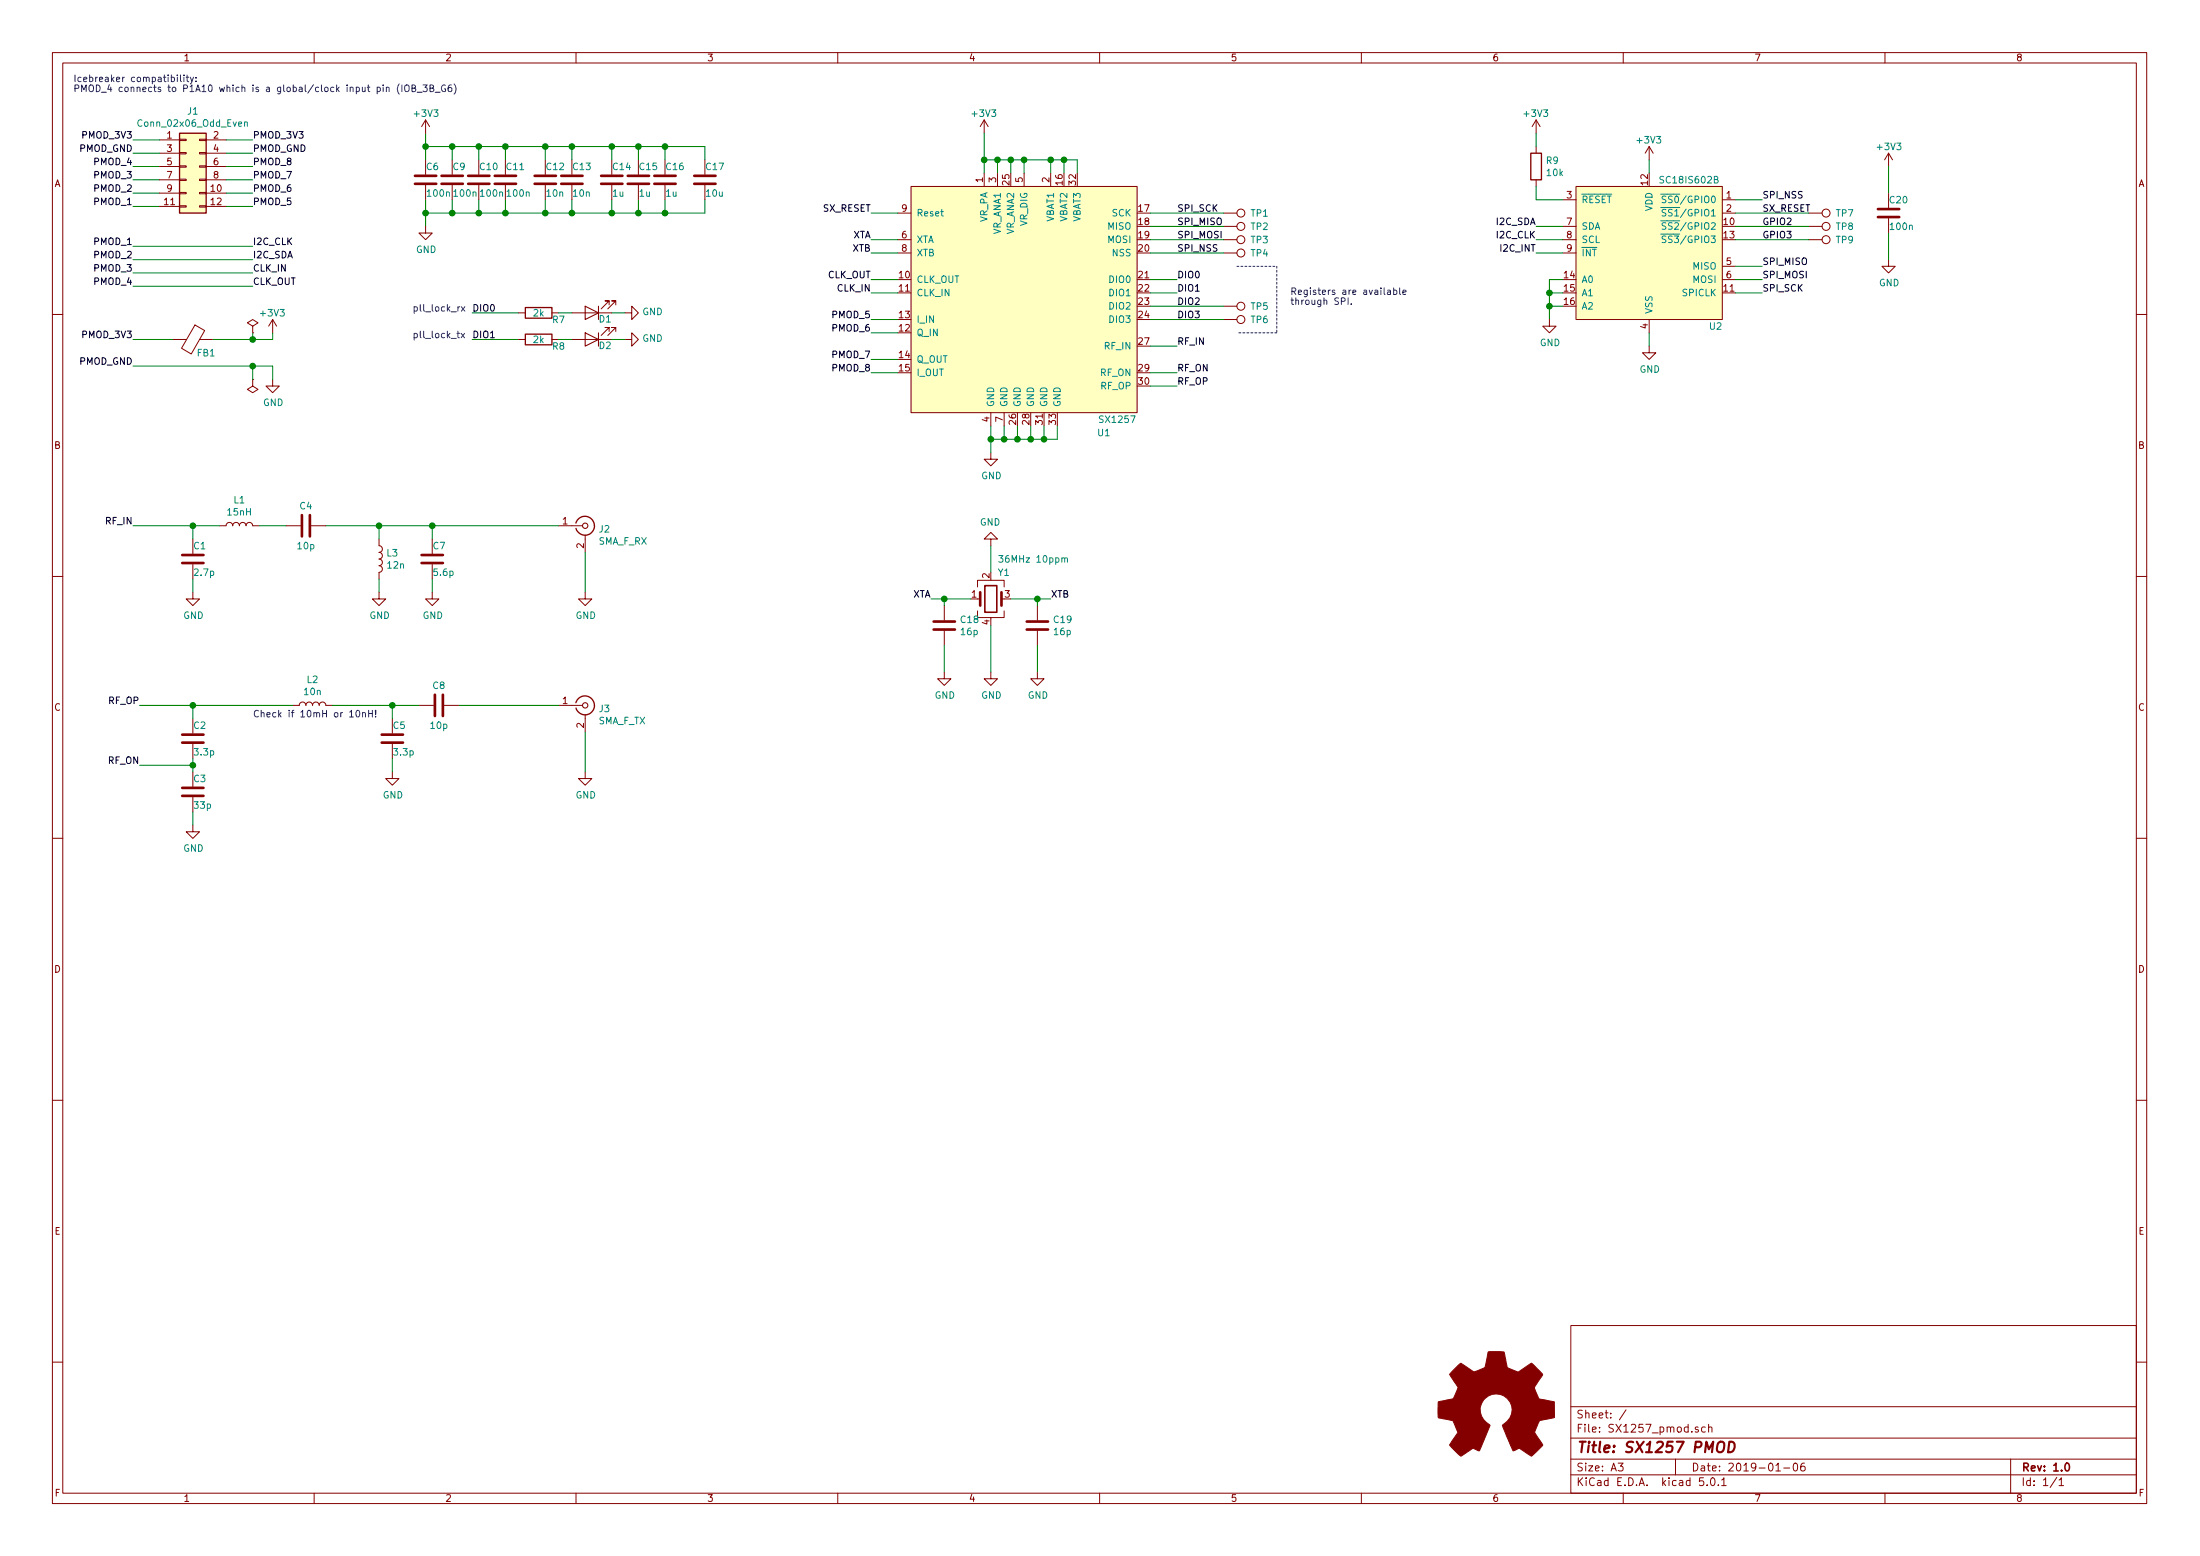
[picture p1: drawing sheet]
EESchema Schematic File Version 4
LIBS:SX1257_pmod-cache
EELAYER 26 0
EELAYER END
$Descr A3 16535 11693
encoding utf-8
Sheet 1 1
Title "SX1257 PMOD"
Date "2019-01-06"
Rev "1.0"
Comp ""
Comment1 ""
Comment2 ""
Comment3 ""
Comment4 ""
$EndDescr
Wire Wire Line
	7450 3300 7450 3200
Wire Wire Line
	7550 3300 7550 3200
Wire Wire Line
	7650 3300 7650 3200
Wire Wire Line
	7750 3300 7750 3200
Wire Wire Line
	7850 3300 7850 3200
Wire Wire Line
	7950 3300 7950 3200
Wire Wire Line
	7450 3300 7550 3300
Connection ~ 7550 3300
Wire Wire Line
	7550 3300 7650 3300
Connection ~ 7650 3300
Wire Wire Line
	7650 3300 7750 3300
Connection ~ 7750 3300
Wire Wire Line
	7750 3300 7850 3300
Connection ~ 7850 3300
Wire Wire Line
	7850 3300 7950 3300
$Comp
L power:GND #PWR016
U 1 1
P 7450 3400
F 0 "#PWR016" H 7450 3150 50  0001 C CNN
F 1 "GND" H 7455 3227 50  0000 C CNN
F 2 "" H 7450 3400 50  0001 C CNN
F 3 "" H 7450 3400 50  0001 C CNN
	1    7450 3400
	1    0    0    -1  
$EndComp
Wire Wire Line
	7450 3400 7450 3300
Connection ~ 7450 3300
$Comp
L SX1257:SX1257 U1
U 1 1
P 7800 2250
F 0 "U1" H 8300 1250 50  0000 C CNN
F 1 "SX1257" H 8400 1350 50  0000 C CNN
F 2 "Package_DFN_QFN:QFN-32-1EP_5x5mm_P0.5mm_EP3.1x3.1mm_ThermalVias" H 8350 3000 50  0001 C CNN
F 3 "$(KIPRJMOD)/../datasheet/DS_SX1257_V1.2.pdf" H 8350 3000 50  0001 C CNN
	1    7800 2250
	1    0    0    -1  
$EndComp
Text Label 1900 1550 0    50   ~ 0
PMOD_5
Wire Wire Line
	1700 1550 1900 1550
Text Label 1900 1450 0    50   ~ 0
PMOD_6
Wire Wire Line
	1700 1450 1900 1450
Text Label 1900 1350 0    50   ~ 0
PMOD_7
Wire Wire Line
	1700 1350 1900 1350
Text Label 1900 1250 0    50   ~ 0
PMOD_8
Wire Wire Line
	1700 1250 1900 1250
Text Label 1000 1550 2    50   ~ 0
PMOD_1
Wire Wire Line
	1200 1550 1000 1550
Text Label 1000 1450 2    50   ~ 0
PMOD_2
Wire Wire Line
	1200 1450 1000 1450
Text Label 1000 1350 2    50   ~ 0
PMOD_3
Wire Wire Line
	1200 1350 1000 1350
Text Label 1000 1250 2    50   ~ 0
PMOD_4
Wire Wire Line
	1200 1250 1000 1250
$Comp
L Connector_Generic:Conn_02x06_Odd_Even J1
U 1 1
P 1400 1250
F 0 "J1" H 1450 1667 50  0000 C CNN
F 1 "Conn_02x06_Odd_Even" H 1450 1576 50  0000 C CNN
F 2 "Connector_PinHeader_2.54mm:PinHeader_2x06_P2.54mm_Horizontal" H 1400 1250 50  0001 C CNN
F 3 "~" H 1400 1250 50  0001 C CNN
	1    1400 1250
	1    0    0    -1  
$EndComp
Text Label 1000 1850 2    50   ~ 0
PMOD_1
Text Label 1000 1950 2    50   ~ 0
PMOD_2
Text Label 1000 2050 2    50   ~ 0
PMOD_3
Text Label 6550 2400 2    50   ~ 0
PMOD_5
Wire Wire Line
	6750 2400 6550 2400
Text Label 6550 2500 2    50   ~ 0
PMOD_6
Wire Wire Line
	6750 2500 6550 2500
Text Label 6550 2700 2    50   ~ 0
PMOD_7
Wire Wire Line
	6750 2700 6550 2700
Text Label 6550 2800 2    50   ~ 0
PMOD_8
Wire Wire Line
	6750 2800 6550 2800
Text Label 6550 2100 2    50   ~ 0
CLK_OUT
Text Label 6550 2200 2    50   ~ 0
CLK_IN
Text Label 1000 2150 2    50   ~ 0
PMOD_4
Text Label 1900 2050 0    50   ~ 0
CLK_IN
Wire Wire Line
	6750 1800 6550 1800
Wire Wire Line
	6750 1900 6550 1900
Text Label 6550 1800 2    50   ~ 0
XTA
Text Label 6550 1900 2    50   ~ 0
XTB
Text Label 7000 4500 2    50   ~ 0
XTA
Text Label 7900 4500 0    50   ~ 0
XTB
$Comp
L Device:Crystal_GND24 Y1
U 1 1
P 7450 4500
F 0 "Y1" H 7500 4700 50  0000 L CNN
F 1 "36MHz 10ppm" H 7500 4800 50  0000 L CNN
F 2 "Crystal:Crystal_SMD_3225-4Pin_3.2x2.5mm" H 7450 4500 50  0001 C CNN
F 3 "https://www.mouser.se/datasheet/2/3/abm8-16794.pdf" H 7450 4500 50  0001 C CNN
F 4 "815-ABM8-36-10-1-U-T" H 7450 4500 50  0001 C CNN "Mouser"
F 5 "https://www.mouser.se/ProductDetail/ABRACON/ABM8-36000MHZ-10-1-U-T?qs=sGAEpiMZZMsBj6bBr9Q9acVJ3l36SOAPXI0xqgGUahk%3d" H 7450 4500 50  0001 C CNN "MouserURL"
F 6 "ABM8-36.000MHZ-10-1-U-T" H 7450 4500 50  0001 C CNN "MfrNo"
	1    7450 4500
	1    0    0    -1  
$EndComp
$Comp
L power:GND #PWR018
U 1 1
P 7450 5050
F 0 "#PWR018" H 7450 4800 50  0001 C CNN
F 1 "GND" H 7455 4877 50  0000 C CNN
F 2 "" H 7450 5050 50  0001 C CNN
F 3 "" H 7450 5050 50  0001 C CNN
	1    7450 5050
	1    0    0    -1  
$EndComp
$Comp
L power:GND #PWR017
U 1 1
P 7450 4100
F 0 "#PWR017" H 7450 3850 50  0001 C CNN
F 1 "GND" H 7455 3927 50  0000 C CNN
F 2 "" H 7450 4100 50  0001 C CNN
F 3 "" H 7450 4100 50  0001 C CNN
	1    7450 4100
	-1   0    0    1   
$EndComp
Wire Wire Line
	7450 4300 7450 4100
$Comp
L Device:C C18
U 1 1
P 7100 4700
F 0 "C18" H 7215 4746 50  0000 L CNN
F 1 "16p" H 7215 4655 50  0000 L CNN
F 2 "Capacitor_SMD:C_0603_1608Metric" H 7138 4550 50  0001 C CNN
F 3 "~" H 7100 4700 50  0001 C CNN
	1    7100 4700
	1    0    0    -1  
$EndComp
Wire Wire Line
	7000 4500 7100 4500
Wire Wire Line
	7100 4550 7100 4500
Connection ~ 7100 4500
Wire Wire Line
	7100 4500 7300 4500
$Comp
L Device:C C19
U 1 1
P 7800 4700
F 0 "C19" H 7915 4746 50  0000 L CNN
F 1 "16p" H 7915 4655 50  0000 L CNN
F 2 "Capacitor_SMD:C_0603_1608Metric" H 7838 4550 50  0001 C CNN
F 3 "~" H 7800 4700 50  0001 C CNN
	1    7800 4700
	1    0    0    -1  
$EndComp
Wire Wire Line
	7600 4500 7800 4500
Wire Wire Line
	7800 4550 7800 4500
Connection ~ 7800 4500
Wire Wire Line
	7800 4500 7900 4500
$Comp
L power:+3V3 #PWR015
U 1 1
P 7400 1000
F 0 "#PWR015" H 7400 850 50  0001 C CNN
F 1 "+3V3" H 7300 1150 50  0000 L CNN
F 2 "" H 7400 1000 50  0001 C CNN
F 3 "" H 7400 1000 50  0001 C CNN
	1    7400 1000
	-1   0    0    -1  
$EndComp
Wire Wire Line
	7400 1300 7400 1200
Wire Wire Line
	7500 1300 7500 1200
Wire Wire Line
	7600 1300 7600 1200
Wire Wire Line
	7700 1300 7700 1200
Wire Wire Line
	7900 1300 7900 1200
Wire Wire Line
	8000 1300 8000 1200
Wire Wire Line
	8100 1300 8100 1200
Wire Wire Line
	8100 1200 8000 1200
Connection ~ 7400 1200
Wire Wire Line
	7400 1200 7400 1000
Connection ~ 7500 1200
Wire Wire Line
	7500 1200 7400 1200
Connection ~ 7600 1200
Wire Wire Line
	7600 1200 7500 1200
Connection ~ 7700 1200
Wire Wire Line
	7700 1200 7600 1200
Connection ~ 7900 1200
Wire Wire Line
	7900 1200 7700 1200
Connection ~ 8000 1200
Wire Wire Line
	8000 1200 7900 1200
Text Label 1900 1050 0    50   ~ 0
PMOD_3V3
Wire Wire Line
	1700 1050 1900 1050
Text Label 1000 1050 2    50   ~ 0
PMOD_3V3
Wire Wire Line
	1000 1050 1200 1050
Text Label 1000 2550 2    50   ~ 0
PMOD_3V3
$Comp
L Device:Ferrite_Bead FB1
U 1 1
P 1450 2550
F 0 "FB1" V 1550 2650 50  0000 C CNN
F 1 "Ferrite_Bead" V 1250 2500 50  0001 C CNN
F 2 "Inductor_SMD:L_0603_1608Metric" V 1380 2550 50  0001 C CNN
F 3 "~" H 1450 2550 50  0001 C CNN
	1    1450 2550
	0    1    1    0   
$EndComp
Wire Wire Line
	1000 2550 1300 2550
$Comp
L power:+3V3 #PWR03
U 1 1
P 2050 2500
F 0 "#PWR03" H 2050 2350 50  0001 C CNN
F 1 "+3V3" H 1950 2650 50  0000 L CNN
F 2 "" H 2050 2500 50  0001 C CNN
F 3 "" H 2050 2500 50  0001 C CNN
	1    2050 2500
	-1   0    0    -1  
$EndComp
$Comp
L power:PWR_FLAG #FLG01
U 1 1
P 1900 2500
F 0 "#FLG01" H 1900 2575 50  0001 C CNN
F 1 "PWR_FLAG" H 1900 2674 50  0001 C CNN
F 2 "" H 1900 2500 50  0001 C CNN
F 3 "~" H 1900 2500 50  0001 C CNN
	1    1900 2500
	1    0    0    -1  
$EndComp
Wire Wire Line
	1900 2500 1900 2550
Connection ~ 1900 2550
Wire Wire Line
	2050 2550 2050 2500
Wire Wire Line
	1900 2550 2050 2550
Text Label 8850 2100 0    50   ~ 0
DIO0
Text Label 8850 2200 0    50   ~ 0
DIO1
Text Label 8850 2300 0    50   ~ 0
DIO2
Text Label 8850 2400 0    50   ~ 0
DIO3
$Comp
L Connector:TestPoint TP5
U 1 1
P 9200 2300
F 0 "TP5" V 9200 2500 50  0000 L CNN
F 1 "TestPoint" V 9200 2750 50  0001 L CNN
F 2 "TestPoint:TestPoint_Pad_D1.0mm" H 9400 2300 50  0001 C CNN
F 3 "~" H 9400 2300 50  0001 C CNN
	1    9200 2300
	0    1    1    0   
$EndComp
$Comp
L Connector:TestPoint TP6
U 1 1
P 9200 2400
F 0 "TP6" V 9200 2600 50  0000 L CNN
F 1 "TestPoint" V 9200 2850 50  0001 L CNN
F 2 "TestPoint:TestPoint_Pad_D1.0mm" H 9400 2400 50  0001 C CNN
F 3 "~" H 9400 2400 50  0001 C CNN
	1    9200 2400
	0    1    1    0   
$EndComp
$Comp
L Device:C C6
U 1 1
P 3200 1350
F 0 "C6" H 3200 1450 50  0000 L CNN
F 1 "100n" H 3200 1250 50  0000 L CNN
F 2 "Capacitor_SMD:C_0603_1608Metric" H 3238 1200 50  0001 C CNN
F 3 "~" H 3200 1350 50  0001 C CNN
	1    3200 1350
	1    0    0    -1  
$EndComp
$Comp
L Device:C C9
U 1 1
P 3400 1350
F 0 "C9" H 3400 1450 50  0000 L CNN
F 1 "100n" H 3400 1250 50  0000 L CNN
F 2 "Capacitor_SMD:C_0603_1608Metric" H 3438 1200 50  0001 C CNN
F 3 "~" H 3400 1350 50  0001 C CNN
	1    3400 1350
	1    0    0    -1  
$EndComp
$Comp
L Device:C C10
U 1 1
P 3600 1350
F 0 "C10" H 3600 1450 50  0000 L CNN
F 1 "100n" H 3600 1250 50  0000 L CNN
F 2 "Capacitor_SMD:C_0603_1608Metric" H 3638 1200 50  0001 C CNN
F 3 "~" H 3600 1350 50  0001 C CNN
	1    3600 1350
	1    0    0    -1  
$EndComp
$Comp
L Device:C C11
U 1 1
P 3800 1350
F 0 "C11" H 3800 1450 50  0000 L CNN
F 1 "100n" H 3800 1250 50  0000 L CNN
F 2 "Capacitor_SMD:C_0603_1608Metric" H 3838 1200 50  0001 C CNN
F 3 "~" H 3800 1350 50  0001 C CNN
	1    3800 1350
	1    0    0    -1  
$EndComp
$Comp
L Device:C C12
U 1 1
P 4100 1350
F 0 "C12" H 4100 1450 50  0000 L CNN
F 1 "10n" H 4100 1250 50  0000 L CNN
F 2 "Capacitor_SMD:C_0603_1608Metric" H 4138 1200 50  0001 C CNN
F 3 "~" H 4100 1350 50  0001 C CNN
	1    4100 1350
	1    0    0    -1  
$EndComp
$Comp
L Device:C C13
U 1 1
P 4300 1350
F 0 "C13" H 4300 1450 50  0000 L CNN
F 1 "10n" H 4300 1250 50  0000 L CNN
F 2 "Capacitor_SMD:C_0603_1608Metric" H 4338 1200 50  0001 C CNN
F 3 "~" H 4300 1350 50  0001 C CNN
	1    4300 1350
	1    0    0    -1  
$EndComp
$Comp
L Device:C C14
U 1 1
P 4600 1350
F 0 "C14" H 4600 1450 50  0000 L CNN
F 1 "1u" H 4600 1250 50  0000 L CNN
F 2 "Capacitor_SMD:C_0603_1608Metric" H 4638 1200 50  0001 C CNN
F 3 "~" H 4600 1350 50  0001 C CNN
	1    4600 1350
	1    0    0    -1  
$EndComp
Wire Wire Line
	3200 1200 3200 1100
Wire Wire Line
	3400 1200 3400 1100
Wire Wire Line
	3600 1200 3600 1100
Wire Wire Line
	3800 1200 3800 1100
Wire Wire Line
	4100 1200 4100 1100
Wire Wire Line
	4300 1200 4300 1100
Wire Wire Line
	4600 1200 4600 1100
Wire Wire Line
	4600 1100 4300 1100
Connection ~ 3200 1100
Wire Wire Line
	3200 1100 3200 1000
Connection ~ 3400 1100
Wire Wire Line
	3400 1100 3200 1100
Connection ~ 3600 1100
Wire Wire Line
	3600 1100 3400 1100
Connection ~ 3800 1100
Wire Wire Line
	3800 1100 3600 1100
Connection ~ 4100 1100
Wire Wire Line
	4100 1100 3800 1100
Connection ~ 4300 1100
Wire Wire Line
	4300 1100 4100 1100
$Comp
L power:+3V3 #PWR07
U 1 1
P 3200 1000
F 0 "#PWR07" H 3200 850 50  0001 C CNN
F 1 "+3V3" H 3100 1150 50  0000 L CNN
F 2 "" H 3200 1000 50  0001 C CNN
F 3 "" H 3200 1000 50  0001 C CNN
	1    3200 1000
	1    0    0    -1  
$EndComp
Wire Wire Line
	3200 1500 3200 1600
Wire Wire Line
	3400 1500 3400 1600
Wire Wire Line
	3600 1500 3600 1600
Wire Wire Line
	3800 1500 3800 1600
Wire Wire Line
	4100 1500 4100 1600
Wire Wire Line
	4300 1500 4300 1600
Wire Wire Line
	4600 1500 4600 1600
Wire Wire Line
	4600 1600 4300 1600
Connection ~ 3200 1600
Wire Wire Line
	3200 1600 3200 1700
Connection ~ 3400 1600
Wire Wire Line
	3400 1600 3200 1600
Connection ~ 3600 1600
Wire Wire Line
	3600 1600 3400 1600
Connection ~ 3800 1600
Wire Wire Line
	3800 1600 3600 1600
Connection ~ 4100 1600
Wire Wire Line
	4100 1600 3800 1600
Connection ~ 4300 1600
Wire Wire Line
	4300 1600 4100 1600
$Comp
L power:GND #PWR08
U 1 1
P 3200 1700
F 0 "#PWR08" H 3200 1450 50  0001 C CNN
F 1 "GND" H 3205 1527 50  0000 C CNN
F 2 "" H 3200 1700 50  0001 C CNN
F 3 "" H 3200 1700 50  0001 C CNN
	1    3200 1700
	1    0    0    -1  
$EndComp
$Comp
L power:PWR_FLAG #FLG02
U 1 1
P 1900 2850
F 0 "#FLG02" H 1900 2925 50  0001 C CNN
F 1 "PWR_FLAG" H 1900 3024 50  0001 C CNN
F 2 "" H 1900 2850 50  0001 C CNN
F 3 "~" H 1900 2850 50  0001 C CNN
	1    1900 2850
	-1   0    0    1   
$EndComp
Wire Wire Line
	8650 2600 8850 2600
Text Label 8850 2600 0    50   ~ 0
RF_IN
Text Label 8850 2800 0    50   ~ 0
RF_ON
Text Label 8850 2900 0    50   ~ 0
RF_OP
Wire Wire Line
	8850 2800 8650 2800
Wire Wire Line
	8850 2900 8650 2900
Text Label 1000 3950 2    50   ~ 0
RF_IN
Text Label 1050 5750 2    50   ~ 0
RF_ON
Text Label 1050 5300 2    50   ~ 0
RF_OP
$Comp
L Device:C C7
U 1 1
P 3250 4200
F 0 "C7" H 3250 4300 50  0000 L CNN
F 1 "5.6p" H 3250 4100 50  0000 L CNN
F 2 "Capacitor_SMD:C_0603_1608Metric" H 3288 4050 50  0001 C CNN
F 3 "~" H 3250 4200 50  0001 C CNN
	1    3250 4200
	1    0    0    -1  
$EndComp
$Comp
L Device:L L3
U 1 1
P 2850 4200
F 0 "L3" H 2903 4246 50  0000 L CNN
F 1 "12n" H 2903 4155 50  0000 L CNN
F 2 "Inductor_SMD:L_0603_1608Metric" H 2850 4200 50  0001 C CNN
F 3 "~" H 2850 4200 50  0001 C CNN
	1    2850 4200
	1    0    0    -1  
$EndComp
Wire Wire Line
	3250 4050 3250 3950
Wire Wire Line
	3250 3950 2850 3950
$Comp
L power:GND #PWR09
U 1 1
P 3250 4450
F 0 "#PWR09" H 3250 4200 50  0001 C CNN
F 1 "GND" H 3255 4277 50  0000 C CNN
F 2 "" H 3250 4450 50  0001 C CNN
F 3 "" H 3250 4450 50  0001 C CNN
	1    3250 4450
	1    0    0    -1  
$EndComp
Wire Wire Line
	3250 4450 3250 4350
Wire Wire Line
	2850 4050 2850 3950
$Comp
L power:GND #PWR05
U 1 1
P 2850 4450
F 0 "#PWR05" H 2850 4200 50  0001 C CNN
F 1 "GND" H 2855 4277 50  0000 C CNN
F 2 "" H 2850 4450 50  0001 C CNN
F 3 "" H 2850 4450 50  0001 C CNN
	1    2850 4450
	1    0    0    -1  
$EndComp
Wire Wire Line
	2850 4450 2850 4350
$Comp
L Device:C C4
U 1 1
P 2300 3950
F 0 "C4" V 2150 3950 50  0000 C CNN
F 1 "10p" V 2450 3950 50  0000 C CNN
F 2 "Capacitor_SMD:C_0603_1608Metric" H 2338 3800 50  0001 C CNN
F 3 "~" H 2300 3950 50  0001 C CNN
	1    2300 3950
	0    1    1    0   
$EndComp
Wire Wire Line
	2450 3950 2850 3950
Connection ~ 2850 3950
$Comp
L Device:L L1
U 1 1
P 1800 3950
F 0 "L1" V 1990 3950 50  0000 C CNN
F 1 "15nH" V 1899 3950 50  0000 C CNN
F 2 "Inductor_SMD:L_0603_1608Metric" H 1800 3950 50  0001 C CNN
F 3 "~" H 1800 3950 50  0001 C CNN
	1    1800 3950
	0    -1   -1   0   
$EndComp
Wire Wire Line
	1950 3950 2150 3950
$Comp
L Device:C C1
U 1 1
P 1450 4200
F 0 "C1" H 1450 4300 50  0000 L CNN
F 1 "2.7p" H 1450 4100 50  0000 L CNN
F 2 "Capacitor_SMD:C_0603_1608Metric" H 1488 4050 50  0001 C CNN
F 3 "~" H 1450 4200 50  0001 C CNN
	1    1450 4200
	1    0    0    -1  
$EndComp
Wire Wire Line
	1000 3950 1450 3950
Wire Wire Line
	1450 4050 1450 3950
Connection ~ 1450 3950
Wire Wire Line
	1450 3950 1650 3950
$Comp
L power:GND #PWR01
U 1 1
P 1450 4450
F 0 "#PWR01" H 1450 4200 50  0001 C CNN
F 1 "GND" H 1455 4277 50  0000 C CNN
F 2 "" H 1450 4450 50  0001 C CNN
F 3 "" H 1450 4450 50  0001 C CNN
	1    1450 4450
	1    0    0    -1  
$EndComp
Wire Wire Line
	1450 4450 1450 4350
$Comp
L Connector:Conn_Coaxial J3
U 1 1
P 4400 5300
F 0 "J3" H 4499 5276 50  0000 L CNN
F 1 "SMA_F_TX" H 4499 5185 50  0000 L CNN
F 2 "extra:CON-SMA-EDGE" H 4400 5300 50  0001 C CNN
F 3 " ~" H 4400 5300 50  0001 C CNN
	1    4400 5300
	1    0    0    -1  
$EndComp
$Comp
L power:GND #PWR011
U 1 1
P 4400 5800
F 0 "#PWR011" H 4400 5550 50  0001 C CNN
F 1 "GND" H 4405 5627 50  0000 C CNN
F 2 "" H 4400 5800 50  0001 C CNN
F 3 "" H 4400 5800 50  0001 C CNN
	1    4400 5800
	1    0    0    -1  
$EndComp
Wire Wire Line
	4400 5800 4400 5500
$Comp
L Device:C C8
U 1 1
P 3300 5300
F 0 "C8" V 3150 5300 50  0000 C CNN
F 1 "10p" V 3450 5300 50  0000 C CNN
F 2 "Capacitor_SMD:C_0603_1608Metric" H 3338 5150 50  0001 C CNN
F 3 "~" H 3300 5300 50  0001 C CNN
	1    3300 5300
	0    1    1    0   
$EndComp
$Comp
L Device:L L2
U 1 1
P 2350 5300
F 0 "L2" V 2540 5300 50  0000 C CNN
F 1 "10n" V 2449 5300 50  0000 C CNN
F 2 "Inductor_SMD:L_0603_1608Metric" H 2350 5300 50  0001 C CNN
F 3 "~" H 2350 5300 50  0001 C CNN
	1    2350 5300
	0    -1   -1   0   
$EndComp
$Comp
L Device:C C3
U 1 1
P 1450 5950
F 0 "C3" H 1450 6050 50  0000 L CNN
F 1 "33p" H 1450 5850 50  0000 L CNN
F 2 "Capacitor_SMD:C_0603_1608Metric" H 1488 5800 50  0001 C CNN
F 3 "~" H 1450 5950 50  0001 C CNN
	1    1450 5950
	1    0    0    -1  
$EndComp
$Comp
L power:GND #PWR02
U 1 1
P 1450 6200
F 0 "#PWR02" H 1450 5950 50  0001 C CNN
F 1 "GND" H 1455 6027 50  0000 C CNN
F 2 "" H 1450 6200 50  0001 C CNN
F 3 "" H 1450 6200 50  0001 C CNN
	1    1450 6200
	1    0    0    -1  
$EndComp
Wire Wire Line
	1450 6200 1450 6100
$Comp
L Device:C C5
U 1 1
P 2950 5550
F 0 "C5" H 2950 5650 50  0000 L CNN
F 1 "3.3p" H 2950 5450 50  0000 L CNN
F 2 "Capacitor_SMD:C_0603_1608Metric" H 2988 5400 50  0001 C CNN
F 3 "~" H 2950 5550 50  0001 C CNN
	1    2950 5550
	1    0    0    -1  
$EndComp
Wire Wire Line
	2950 5400 2950 5300
Wire Wire Line
	2950 5300 3150 5300
Wire Wire Line
	2500 5300 2950 5300
Connection ~ 2950 5300
Text Notes 1900 5400 0    50   ~ 0
Check if 10mH or 10nH!
Wire Wire Line
	1050 5300 1450 5300
Wire Wire Line
	1450 5800 1450 5750
$Comp
L power:GND #PWR06
U 1 1
P 2950 5800
F 0 "#PWR06" H 2950 5550 50  0001 C CNN
F 1 "GND" H 2955 5627 50  0000 C CNN
F 2 "" H 2950 5800 50  0001 C CNN
F 3 "" H 2950 5800 50  0001 C CNN
	1    2950 5800
	1    0    0    -1  
$EndComp
Wire Wire Line
	2950 5800 2950 5700
$Comp
L Device:C C2
U 1 1
P 1450 5550
F 0 "C2" H 1450 5650 50  0000 L CNN
F 1 "3.3p" H 1450 5450 50  0000 L CNN
F 2 "Capacitor_SMD:C_0603_1608Metric" H 1488 5400 50  0001 C CNN
F 3 "~" H 1450 5550 50  0001 C CNN
	1    1450 5550
	1    0    0    -1  
$EndComp
Wire Wire Line
	1450 5400 1450 5300
Wire Wire Line
	1450 5300 2200 5300
Connection ~ 1450 5300
Wire Wire Line
	1050 5750 1450 5750
Connection ~ 1450 5750
Wire Wire Line
	1450 5750 1450 5700
$Comp
L Device:C C15
U 1 1
P 4800 1350
F 0 "C15" H 4800 1450 50  0000 L CNN
F 1 "1u" H 4800 1250 50  0000 L CNN
F 2 "Capacitor_SMD:C_0603_1608Metric" H 4838 1200 50  0001 C CNN
F 3 "~" H 4800 1350 50  0001 C CNN
	1    4800 1350
	1    0    0    -1  
$EndComp
Wire Wire Line
	4600 1100 4800 1100
Wire Wire Line
	4800 1100 4800 1200
Connection ~ 4600 1100
Wire Wire Line
	4800 1500 4800 1600
Wire Wire Line
	4800 1600 4600 1600
Connection ~ 4600 1600
$Comp
L Device:C C17
U 1 1
P 5300 1350
F 0 "C17" H 5300 1450 50  0000 L CNN
F 1 "10u" H 5300 1250 50  0000 L CNN
F 2 "Capacitor_SMD:C_0603_1608Metric" H 5338 1200 50  0001 C CNN
F 3 "~" H 5300 1350 50  0001 C CNN
	1    5300 1350
	1    0    0    -1  
$EndComp
Wire Wire Line
	5300 1200 5300 1100
Wire Wire Line
	5300 1100 5000 1100
Wire Wire Line
	5300 1500 5300 1600
$Comp
L Device:C C16
U 1 1
P 5000 1350
F 0 "C16" H 5000 1450 50  0000 L CNN
F 1 "1u" H 5000 1250 50  0000 L CNN
F 2 "Capacitor_SMD:C_0603_1608Metric" H 5038 1200 50  0001 C CNN
F 3 "~" H 5000 1350 50  0001 C CNN
	1    5000 1350
	1    0    0    -1  
$EndComp
Wire Wire Line
	5000 1200 5000 1100
Wire Wire Line
	5000 1100 4800 1100
Connection ~ 5000 1100
Connection ~ 4800 1100
Wire Wire Line
	4800 1600 5000 1600
Connection ~ 4800 1600
Wire Wire Line
	5000 1600 5000 1500
Connection ~ 5000 1600
Wire Wire Line
	5000 1600 5300 1600
Wire Notes Line
	9300 2000 9600 2000
Wire Notes Line
	9600 2000 9600 2500
Wire Notes Line
	9600 2500 9300 2500
Text Notes 9700 2300 0    50   ~ 0
Registers are available\nthrough SPI.
$Comp
L Connector:Conn_Coaxial J2
U 1 1
P 4400 3950
F 0 "J2" H 4499 3926 50  0000 L CNN
F 1 "SMA_F_RX" H 4499 3835 50  0000 L CNN
F 2 "extra:CON-SMA-EDGE" H 4400 3950 50  0001 C CNN
F 3 " ~" H 4400 3950 50  0001 C CNN
	1    4400 3950
	1    0    0    -1  
$EndComp
$Comp
L power:GND #PWR010
U 1 1
P 4400 4450
F 0 "#PWR010" H 4400 4200 50  0001 C CNN
F 1 "GND" H 4405 4277 50  0000 C CNN
F 2 "" H 4400 4450 50  0001 C CNN
F 3 "" H 4400 4450 50  0001 C CNN
	1    4400 4450
	1    0    0    -1  
$EndComp
Wire Wire Line
	4400 4450 4400 4150
Connection ~ 3250 3950
Text Label 1000 1150 2    50   ~ 0
PMOD_GND
Wire Wire Line
	1000 1150 1200 1150
Text Label 1900 1150 0    50   ~ 0
PMOD_GND
Wire Wire Line
	1700 1150 1900 1150
Text Label 1000 2750 2    50   ~ 0
PMOD_GND
$Comp
L power:GND #PWR04
U 1 1
P 2050 2850
F 0 "#PWR04" H 2050 2600 50  0001 C CNN
F 1 "GND" H 2055 2677 50  0000 C CNN
F 2 "" H 2050 2850 50  0001 C CNN
F 3 "" H 2050 2850 50  0001 C CNN
	1    2050 2850
	1    0    0    -1  
$EndComp
Wire Wire Line
	2050 2750 2050 2850
Wire Wire Line
	1900 2850 1900 2750
Connection ~ 1900 2750
Wire Wire Line
	1900 2750 2050 2750
Wire Wire Line
	6550 1600 6750 1600
Wire Wire Line
	6550 2100 6750 2100
Wire Wire Line
	6550 2200 6750 2200
Text Label 8850 1600 0    50   ~ 0
SPI_SCK
Text Label 13250 2200 0    50   ~ 0
SPI_SCK
Text Label 8850 1700 0    50   ~ 0
SPI_MISO
Text Label 8850 1800 0    50   ~ 0
SPI_MOSI
Text Label 8850 1900 0    50   ~ 0
SPI_NSS
Text Label 13250 2000 0    50   ~ 0
SPI_MISO
Text Label 13250 2100 0    50   ~ 0
SPI_MOSI
Text Label 13250 1500 0    50   ~ 0
SPI_NSS
Text Label 1900 2150 0    50   ~ 0
CLK_OUT
Text Label 1900 1850 0    50   ~ 0
I2C_CLK
Text Label 1900 1950 0    50   ~ 0
I2C_SDA
$Comp
L SC18IS602B:SC18IS602B U2
U 1 1
P 12400 1500
F 0 "U2" H 12900 550 50  0000 C CNN
F 1 "SC18IS602B" H 12700 1650 50  0000 C CNN
F 2 "Package_SO:TSSOP-16_4.4x5mm_P0.65mm" H 12800 500 50  0001 C CNN
F 3 "" H 12800 500 50  0001 C CNN
	1    12400 1500
	1    0    0    -1  
$EndComp
$Comp
L Connector:TestPoint TP1
U 1 1
P 9200 1600
F 0 "TP1" V 9200 1800 50  0000 L CNN
F 1 "TestPoint" V 9200 2050 50  0001 L CNN
F 2 "TestPoint:TestPoint_Pad_D1.0mm" H 9400 1600 50  0001 C CNN
F 3 "~" H 9400 1600 50  0001 C CNN
	1    9200 1600
	0    1    1    0   
$EndComp
Wire Wire Line
	8650 1600 9200 1600
$Comp
L Connector:TestPoint TP2
U 1 1
P 9200 1700
F 0 "TP2" V 9200 1900 50  0000 L CNN
F 1 "TestPoint" V 9200 2150 50  0001 L CNN
F 2 "TestPoint:TestPoint_Pad_D1.0mm" H 9400 1700 50  0001 C CNN
F 3 "~" H 9400 1700 50  0001 C CNN
	1    9200 1700
	0    1    1    0   
$EndComp
$Comp
L Connector:TestPoint TP3
U 1 1
P 9200 1800
F 0 "TP3" V 9200 2000 50  0000 L CNN
F 1 "TestPoint" V 9200 2250 50  0001 L CNN
F 2 "TestPoint:TestPoint_Pad_D1.0mm" H 9400 1800 50  0001 C CNN
F 3 "~" H 9400 1800 50  0001 C CNN
	1    9200 1800
	0    1    1    0   
$EndComp
$Comp
L Connector:TestPoint TP4
U 1 1
P 9200 1900
F 0 "TP4" V 9200 2100 50  0000 L CNN
F 1 "TestPoint" V 9200 2350 50  0001 L CNN
F 2 "TestPoint:TestPoint_Pad_D1.0mm" H 9400 1900 50  0001 C CNN
F 3 "~" H 9400 1900 50  0001 C CNN
	1    9200 1900
	0    1    1    0   
$EndComp
Wire Wire Line
	8650 1900 9200 1900
Wire Wire Line
	8650 1800 9200 1800
Wire Wire Line
	8650 1700 9200 1700
Wire Wire Line
	8650 2100 8850 2100
Wire Wire Line
	8650 2200 8850 2200
Wire Wire Line
	8650 2300 9200 2300
Wire Wire Line
	8650 2400 9200 2400
Wire Wire Line
	13050 2000 13250 2000
Wire Wire Line
	13050 2100 13250 2100
Wire Wire Line
	13050 2200 13250 2200
$Comp
L Connector:TestPoint TP7
U 1 1
P 13600 1600
F 0 "TP7" V 13600 1800 50  0000 L CNN
F 1 "TestPoint" V 13600 2050 50  0001 L CNN
F 2 "TestPoint:TestPoint_Pad_D1.0mm" H 13800 1600 50  0001 C CNN
F 3 "~" H 13800 1600 50  0001 C CNN
	1    13600 1600
	0    1    1    0   
$EndComp
$Comp
L Connector:TestPoint TP8
U 1 1
P 13600 1700
F 0 "TP8" V 13600 1900 50  0000 L CNN
F 1 "TestPoint" V 13600 2150 50  0001 L CNN
F 2 "TestPoint:TestPoint_Pad_D1.0mm" H 13800 1700 50  0001 C CNN
F 3 "~" H 13800 1700 50  0001 C CNN
	1    13600 1700
	0    1    1    0   
$EndComp
$Comp
L Connector:TestPoint TP9
U 1 1
P 13600 1800
F 0 "TP9" V 13600 2000 50  0000 L CNN
F 1 "TestPoint" V 13600 2250 50  0001 L CNN
F 2 "TestPoint:TestPoint_Pad_D1.0mm" H 13800 1800 50  0001 C CNN
F 3 "~" H 13800 1800 50  0001 C CNN
	1    13600 1800
	0    1    1    0   
$EndComp
$Comp
L power:+3V3 #PWR022
U 1 1
P 12400 1200
F 0 "#PWR022" H 12400 1050 50  0001 C CNN
F 1 "+3V3" H 12300 1350 50  0000 L CNN
F 2 "" H 12400 1200 50  0001 C CNN
F 3 "" H 12400 1200 50  0001 C CNN
	1    12400 1200
	-1   0    0    -1  
$EndComp
Wire Wire Line
	12400 1200 12400 1300
$Comp
L power:GND #PWR023
U 1 1
P 12400 2600
F 0 "#PWR023" H 12400 2350 50  0001 C CNN
F 1 "GND" H 12405 2427 50  0000 C CNN
F 2 "" H 12400 2600 50  0001 C CNN
F 3 "" H 12400 2600 50  0001 C CNN
	1    12400 2600
	1    0    0    -1  
$EndComp
Wire Wire Line
	12400 2500 12400 2600
$Comp
L Device:C C20
U 1 1
P 14200 1600
F 0 "C20" H 14200 1700 50  0000 L CNN
F 1 "100n" H 14200 1500 50  0000 L CNN
F 2 "Capacitor_SMD:C_0603_1608Metric" H 14238 1450 50  0001 C CNN
F 3 "~" H 14200 1600 50  0001 C CNN
	1    14200 1600
	1    0    0    -1  
$EndComp
$Comp
L power:+3V3 #PWR024
U 1 1
P 14200 1250
F 0 "#PWR024" H 14200 1100 50  0001 C CNN
F 1 "+3V3" H 14100 1400 50  0000 L CNN
F 2 "" H 14200 1250 50  0001 C CNN
F 3 "" H 14200 1250 50  0001 C CNN
	1    14200 1250
	1    0    0    -1  
$EndComp
$Comp
L power:GND #PWR025
U 1 1
P 14200 1950
F 0 "#PWR025" H 14200 1700 50  0001 C CNN
F 1 "GND" H 14205 1777 50  0000 C CNN
F 2 "" H 14200 1950 50  0001 C CNN
F 3 "" H 14200 1950 50  0001 C CNN
	1    14200 1950
	1    0    0    -1  
$EndComp
Wire Wire Line
	14200 1250 14200 1450
Wire Wire Line
	14200 1750 14200 1950
Wire Wire Line
	11750 2100 11650 2100
Wire Wire Line
	11750 2200 11650 2200
Wire Wire Line
	11750 2300 11650 2300
Wire Wire Line
	11650 2100 11650 2200
Connection ~ 11650 2200
Wire Wire Line
	11650 2200 11650 2300
Connection ~ 11650 2300
Wire Wire Line
	11650 2300 11650 2400
$Comp
L power:GND #PWR021
U 1 1
P 11650 2400
F 0 "#PWR021" H 11650 2150 50  0001 C CNN
F 1 "GND" H 11655 2227 50  0000 C CNN
F 2 "" H 11650 2400 50  0001 C CNN
F 3 "" H 11650 2400 50  0001 C CNN
	1    11650 2400
	1    0    0    -1  
$EndComp
Wire Wire Line
	11750 1900 11550 1900
Text Label 11550 1800 2    50   ~ 0
I2C_CLK
Text Label 11550 1700 2    50   ~ 0
I2C_SDA
Wire Wire Line
	11550 1700 11750 1700
Wire Wire Line
	11550 1800 11750 1800
$Comp
L Device:R R9
U 1 1
P 11550 1250
F 0 "R9" H 11620 1296 50  0000 L CNN
F 1 "10k" H 11620 1205 50  0000 L CNN
F 2 "Resistor_SMD:R_0603_1608Metric" V 11480 1250 50  0001 C CNN
F 3 "~" H 11550 1250 50  0001 C CNN
	1    11550 1250
	1    0    0    -1  
$EndComp
$Comp
L power:+3V3 #PWR020
U 1 1
P 11550 1000
F 0 "#PWR020" H 11550 850 50  0001 C CNN
F 1 "+3V3" H 11450 1150 50  0000 L CNN
F 2 "" H 11550 1000 50  0001 C CNN
F 3 "" H 11550 1000 50  0001 C CNN
	1    11550 1000
	-1   0    0    -1  
$EndComp
Wire Wire Line
	11550 1000 11550 1100
Wire Wire Line
	11550 1400 11550 1500
Wire Wire Line
	11550 1500 11750 1500
Text Label 11550 1900 2    50   ~ 0
I2C_INT
Text Notes 550  700  0    50   ~ 0
Icebreaker compatibility:\nPMOD_4 connects to P1A10 which is a global/clock input pin (IOB_3B_G6)
Text Label 3550 2350 0    50   ~ 0
DIO0
Text Label 3550 2550 0    50   ~ 0
DIO1
Wire Wire Line
	3550 2350 3900 2350
Wire Wire Line
	3550 2550 3900 2550
$Comp
L Device:R R7
U 1 1
P 4050 2350
F 0 "R7" V 4100 2500 50  0000 C CNN
F 1 "2k" V 4050 2350 50  0000 C CNN
F 2 "Resistor_SMD:R_0603_1608Metric" V 3980 2350 50  0001 C CNN
F 3 "~" H 4050 2350 50  0001 C CNN
	1    4050 2350
	0    1    1    0   
$EndComp
$Comp
L Device:LED D1
U 1 1
P 4450 2350
F 0 "D1" H 4350 2400 50  0000 C CNN
F 1 "LED" H 4300 2400 50  0001 C CNN
F 2 "LED_SMD:LED_0603_1608Metric" H 4450 2350 50  0001 C CNN
F 3 "~" H 4450 2350 50  0001 C CNN
	1    4450 2350
	-1   0    0    1   
$EndComp
Wire Wire Line
	4300 2350 4200 2350
$Comp
L power:GND #PWR012
U 1 1
P 4700 2350
F 0 "#PWR012" H 4700 2100 50  0001 C CNN
F 1 "GND" V 4705 2222 50  0000 R CNN
F 2 "" H 4700 2350 50  0001 C CNN
F 3 "" H 4700 2350 50  0001 C CNN
	1    4700 2350
	0    -1   -1   0   
$EndComp
Wire Wire Line
	4600 2350 4700 2350
$Comp
L Device:R R8
U 1 1
P 4050 2550
F 0 "R8" V 4100 2700 50  0000 C CNN
F 1 "2k" V 4050 2550 50  0000 C CNN
F 2 "Resistor_SMD:R_0603_1608Metric" V 3980 2550 50  0001 C CNN
F 3 "~" H 4050 2550 50  0001 C CNN
	1    4050 2550
	0    1    1    0   
$EndComp
$Comp
L Device:LED D2
U 1 1
P 4450 2550
F 0 "D2" H 4350 2600 50  0000 C CNN
F 1 "LED" H 4300 2600 50  0001 C CNN
F 2 "LED_SMD:LED_0603_1608Metric" H 4450 2550 50  0001 C CNN
F 3 "~" H 4450 2550 50  0001 C CNN
	1    4450 2550
	-1   0    0    1   
$EndComp
Wire Wire Line
	4300 2550 4200 2550
$Comp
L power:GND #PWR013
U 1 1
P 4700 2550
F 0 "#PWR013" H 4700 2300 50  0001 C CNN
F 1 "GND" V 4705 2422 50  0000 R CNN
F 2 "" H 4700 2550 50  0001 C CNN
F 3 "" H 4700 2550 50  0001 C CNN
	1    4700 2550
	0    -1   -1   0   
$EndComp
Wire Wire Line
	4600 2550 4700 2550
Wire Wire Line
	7450 4700 7450 5050
$Comp
L power:GND #PWR019
U 1 1
P 7800 5050
F 0 "#PWR019" H 7800 4800 50  0001 C CNN
F 1 "GND" H 7805 4877 50  0000 C CNN
F 2 "" H 7800 5050 50  0001 C CNN
F 3 "" H 7800 5050 50  0001 C CNN
	1    7800 5050
	1    0    0    -1  
$EndComp
Wire Wire Line
	7800 4850 7800 5050
$Comp
L power:GND #PWR014
U 1 1
P 7100 5050
F 0 "#PWR014" H 7100 4800 50  0001 C CNN
F 1 "GND" H 7105 4877 50  0000 C CNN
F 2 "" H 7100 5050 50  0001 C CNN
F 3 "" H 7100 5050 50  0001 C CNN
	1    7100 5050
	1    0    0    -1  
$EndComp
Wire Wire Line
	7100 4850 7100 5050
Text Notes 3100 2350 0    50   ~ 0
pll_lock_rx
Text Notes 3100 2550 0    50   ~ 0
pll_lock_tx
Text Label 13250 1700 0    50   ~ 0
GPIO2
Text Label 13250 1800 0    50   ~ 0
GPIO3
Wire Wire Line
	13050 1600 13600 1600
Wire Wire Line
	13050 1800 13600 1800
Wire Wire Line
	13050 1700 13600 1700
Text Label 6550 1600 2    50   ~ 0
SX_RESET
Text Label 13250 1600 0    50   ~ 0
SX_RESET
Wire Wire Line
	1000 1850 1900 1850
Wire Wire Line
	1000 1950 1900 1950
Wire Wire Line
	1000 2050 1900 2050
Wire Wire Line
	1000 2150 1900 2150
Wire Wire Line
	1600 2550 1900 2550
Wire Wire Line
	1000 2750 1900 2750
Wire Wire Line
	13050 1500 13250 1500
Wire Wire Line
	3250 3950 4200 3950
Wire Wire Line
	3450 5300 4200 5300
$Comp
L Graphic:Logo_Open_Hardware_Large LOGO1
U 1 1
P 11250 10600
F 0 "LOGO1" H 11250 11100 50  0001 C CNN
F 1 "Logo_Open_Hardware_Large" H 11250 10200 50  0001 C CNN
F 2 "extra:oshw_logo" H 11250 10600 50  0001 C CNN
F 3 "~" H 11250 10600 50  0001 C CNN
	1    11250 10600
	1    0    0    -1  
$EndComp
$EndSCHEMATC
